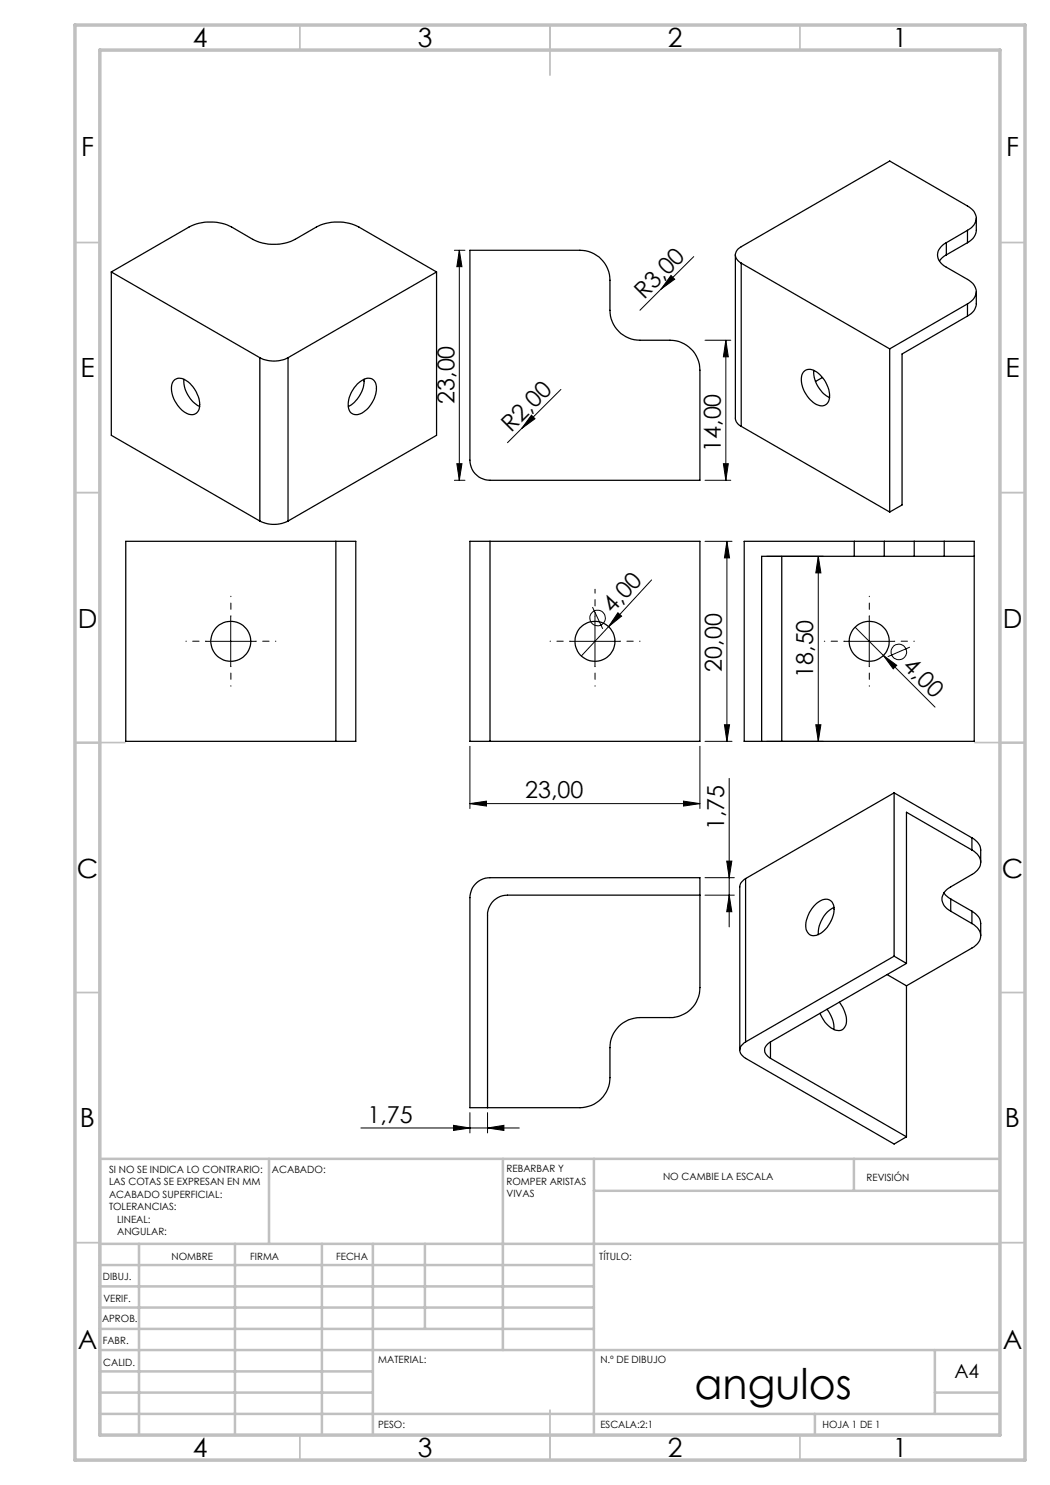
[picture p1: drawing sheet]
<svg xmlns="http://www.w3.org/2000/svg" width="210mm" height="297mm" viewBox="0 0 210 297" stroke-linecap="round" stroke-linejoin="round" font-family="sans-serif">
<g fill="none" stroke="#000" stroke-width=".2">
<path d="M90.9 50.1h2.1M91.9 50.1l.5 3.2h-1zM91.9 50.1v46M132.2 57.8l-4.2 4.3M134.2 55.1l.7 .7-2.7 2zM138.7 51.3l-6.5 6.5M112.2 77.9l-7.9 7.8M141 68h5.2M145.2 68l.5 3.4h-1zM145.2 68v28.1M90.9 96.1h2.1M91.4 92.7h1l-.5 3.4z"/>
<path d="M104.3 85.7l-2.8 2.8M106.3 83l.7 .7-2.7 2zM141 96.1h5.2M144.7 92.7h1l-.5 3.4zM130.3 116l-8.6 9.3M141 108.3h5.4M145.4 108.3l.5 3.3h-1zM145.4 108.3v40M153.4 111.3h11.2M163.7 111.3l.5 3.3h-1zM163.7 111.3v37M41.2 128.3h10"/>
<path d="M46.1 123.3v10M114 128.3h10M118.5 121.4l2 4.4M119 123.3v10M121.7 125.3l-5.4 5.9M123.6 122.6l.7 .6-2.6 2.1zM168.8 128.3h10.1M171 125.4l5.7 5.7M173.8 123.3v10M176.7 131.1l2.7 2-.8 .7zM176.7 131.1l10.3 10.3M182 129.4l-4.4 1.9"/>
<path d="M94 149.3v12.4M140 149.3v12.4M141 148.3h5.4M144.9 145h1l-.5 3.3zM145.8 155.7v29.7M153.4 148.3h11.2M163.2 145h1l-.5 3.3zM94 160.7l3.3-.5v1zM94 160.7h46M136.7 160.2l3.3 .5-3.3 .5zM141 179h5.9M141 175.5h5.9"/>
<path d="M145.3 172.2h1.1l-.6 3.3zM145.8 179l.6 3.3h-1.1zM72.2 225.6h31.7M90.7 225.1l3.3 .5-3.3 .5zM94 222.5v4.1M97.5 225.6l3.3-.5v1zM97.5 222.5v4.1"/>
<circle cx="119.5" cy="123.6" r="1.57"/>
<circle cx="179.8" cy="130.4" r="1.56"/>
</g>
<path d="M119 123.2v-5.4" fill="none" stroke="#000" stroke-width=".2" stroke-dasharray="15.2 1.3 1.3 1.3" stroke-dashoffset="14.4"/>
<path d="M41.2 128.2h-4M46.2 123.2v-4M46.2 133.2v4M51.2 128.2h4M114 128.2h-4M119 133.2v4M124 128.2h4M168.9 128.2h-4M173.9 123.2v-4M173.9 133.2v4M178.9 128.2h4" fill="none" stroke="#000" stroke-width=".2" stroke-dasharray="15.2 1.3 1.3 1.3" stroke-dashoffset="15.1"/>
<g fill="none" stroke="#c0c0c0" stroke-width=".35">
<path d="M60 5v5M110 5v10M160 5v5M15 48.5h5M200 48.5h5M15 98.5h5M200 98.5h5M15 148.5h10M195 148.5h10M15 198.5h5M200 198.5h5M15 248.5h5"/>
<path d="M200 248.5h5M60 287v5M110 282v10M160 287v5"/>
</g>
<g fill="none" stroke="#c0c0c0" stroke-width=".5">
<path d="M53.8 231.8v17M100.6 231.8v38.2M118.8 231.8v55.2M118.8 238.2h81.2M170.8 231.8v6.4M200 231.8h-180v55.2M20 248.8h180M20 257.3h98.8M20 253h98.8M27.8 248.8v38.2M47 248.8v38.2M64.4 248.8v38.2"/>
<path d="M74.6 248.8v38.2M85 248.8v17M20 265.8h98.8M20 261.5h98.8M20 278.5h54.6M20 274.3h54.6M20 270h180M187 278.5h13M187 270v12.8M20 282.8h180M163 282.8v4.2"/>
</g>
<path d="M15 5h190v287h-190zM20 10h180v277h-180z" fill="none" stroke="#c0c0c0" stroke-width=".7"/>
<g fill="#000">
<path d="M134.2 55.1l.7 .7-2.7 2zM106.3 83l.7 .7-2.7 2zM123.6 122.6l.7 .6-2.6 2.1zM176.7 131.1l2.7 2-.8 .7z"/>
<path d="M91.9 50.1l.5 3.2h-1zM91.4 92.7h1l-.5 3.4z"/>
<path d="M144.9 145h1l-.5 3.3zM145.4 108.3l.5 3.3h-1zM144.7 92.7h1l-.5 3.4zM145.2 68l.5 3.4h-1zM145.8 179l.6 3.3h-1.1zM145.3 172.2h1.1l-.6 3.3zM163.2 145h1l-.5 3.3zM163.7 111.3l.5 3.3h-1z"/>
<path d="M94 160.7l3.3-.5v1zM136.7 160.2l3.3 .5-3.3 .5z"/>
<path d="M97.5 225.6l3.3-.5v1zM90.7 225.1l3.3 .5-3.3 .5z"/>
</g>
<g fill="none" stroke="#000" stroke-width=".25">
<path d="M22.3 54.4l15.5-9a9.6 9.6 0 0 1 8.5 0l4.3 2.5a9.6 9.6 0 0 0 8.4 0l4.3-2.5a9.6 9.6 0 0 1 8.5 0l15.5 9M22.3 54.4l29.7 17.1M22.3 54.4v32.7l29.7 17.1M87.3 54.4l-29.7 17.1M87.3 54.4v32.7l-29.7 17.1M94 50.1h22a6 6 0 0 1 6 6v6a6 6 0 0 0 6 5.9h6a6 6 0 0 1 6 6v22.1h-42a4.1 4.1 0 0 1-4-4.1zM147.1 51v32.8l.3 .8 .8 .7M148.2 52.6v32.7M148.2 52.6l29.7 17.2M189.3 48.5a2.59 2.59 0 0 0-1.8 2.5 2.59 2.59 0 0 0 1.8 2.4l4.2 2.5a2.54 2.54 0 0 1 1.1 4.1l-1.1 .8M189.3 51l-.8 .5-.6 .7M189.3 48.5v2.5"/>
<path d="M193.5 46.1a2.51 2.51 0 0 0 1.7-2.2 2.51 2.51 0 0 0-1.3-2.5l-16-9.2-29.7 17.2a1.73 1.73 0 0 0-1.1 1.6 1.73 1.73 0 0 0 1.1 1.6M193.5 46.1v2.4M193.5 46.1l-4.2 2.4M193.5 48.5l-4.2 2.5M195.3 58.3v2.5a2.91 2.91 0 0 1-1.8 2.4M195.3 43.6v2.5a3 3 0 0 1-1.8 2.4M34.8 76.1a2.15 2.15 0 0 1 2.9 .3 6 6 0 0 1 2.1 5.5 1.7 1.7 0 0 1-2.8 .6 5.7 5.7 0 0 1-2.5-6zM36.8 75.8a6 6 0 0 0 3.1 5.5M52 71.5a6.2 6.2 0 0 0 5.6 0M52 71.5v32.7M57.6 71.5v32.7M71.4 76.8a2.6 2.6 0 0 1 3.2-.9 3 3 0 0 1 .4 3.4 4.9 4.9 0 0 1-3.8 3.6 1.73 1.73 0 0 1-1.6-2.2 6.4 6.4 0 0 1 1.8-3.9z"/>
<path d="M72.8 75.8a6.2 6.2 0 0 1-3.1 5.5M160.8 74.3a2.05 2.05 0 0 1 2.9 .3 5.9 5.9 0 0 1 2.1 5.5 1.7 1.7 0 0 1-2.8 .6 5.7 5.7 0 0 1-2.5-5.9zM162.8 74.1a5.9 5.9 0 0 0 3.1 5.4M164.5 75.5l-1.4 .8M177.9 69.8v32.6M193.5 63.2l-13.1 7.6v30.2l-2.5 1.4M193.5 60.8l-15.6 9M193.5 60.8v2.4M148.2 85.3l29.7 17.1M52 104.2a6.2 6.2 0 0 0 5.6 0M67.2 108.3h4v40h-4M67.2 108.3h-42v40h42"/>
<path d="M67.2 108.3v40M98 108.3h-4v40h4M98 108.3h42v40h-42M98 108.3v40M156.4 111.3v37M170.9 111.3h5.9M170.9 108.3h5.9M170.9 108.3h-22.1v40h3.5M170.9 108.3v3M170.9 111.3h-18.6v37M176.8 111.3h6M176.8 108.3h6"/>
<path d="M176.8 108.3v3M182.8 108.3h6M182.8 111.3h6M182.8 108.3v3M188.8 111.3h6M188.8 108.3h6v40h-38.4M188.8 108.3v3M152.3 148.3h4.1M178.8 158.6v32.6M178.8 158.6l15.6 9M178.8 158.6l-29.7 17.1M95 176.9l.7-.7 .9-.4 1.4-.3h42v22a6 6 0 0 1-6 6h-6a6 6 0 0 0-6 6v6a6 6 0 0 1-6 6h-22v-42l.4-1.8z"/>
<path d="M140 179h-38.5a4 4 0 0 0-4 4v38.5M149.1 175.7l-.8 .7-.3 .8v32.8M149.1 175.7v32.7M188.8 178.6l.3 .4 1 .8M190.1 179.8v2.4M190.1 179.8l4.3 2.4M194.4 170a2.61 2.61 0 0 1 1.5 3.5l-1.1 1.2-4.7 2.7a2.56 2.56 0 0 0-1.7 2.4 2.56 2.56 0 0 0 1.7 2.4M194.4 167.6a3 3 0 0 1 1.7 2.4v2.5M194.4 170l-13.1-7.5v30.2M194.4 167.6v2.4M162.9 181a2.49 2.49 0 0 1 3.3-.8 3.4 3.4 0 0 1 0 4.1 4.6 4.6 0 0 1-3.5 2.8 1.94 1.94 0 0 1-1.5-2.6 7 7 0 0 1 1.7-3.5zM166.8 181.5a6.1 6.1 0 0 0-3.1 5.4"/>
<path d="M177.4 194.9l3.9 2.3M178.8 191.2l2.5 1.5M178.8 191.2l-29.7 17.2M181.3 197.2v30.2M181.3 192.7l-27.2 15.7M190.1 182.2l4.3 2.5M194.4 184.7a2.61 2.61 0 0 1 1.5 3.5l-1.1 1.2-13.5 7.8M194.4 182.2a3 3 0 0 1 1.7 2.5v2.4M194.4 182.2v2.5M149.1 208.4a1.66 1.66 0 0 0-.5 2.8l.5 .5 29.7 17.1 2.5-1.4M154.1 208.4a1.73 1.73 0 0 0-1.2 1.6 1.73 1.73 0 0 0 1.2 1.7M154.1 211.7l27.2 15.7"/>
<path d="M154.1 208.4v3.3M165.4 201.9a6.2 6.2 0 0 1 1.4 4M167.9 200.4a5.7 5.7 0 0 1 1.3 4.6 1.75 1.75 0 0 1-3 .6 6.1 6.1 0 0 1-2.2-2.9"/>
<circle cx="46.2" cy="128.3" r="4"/>
<circle cx="119" cy="128.3" r="4"/>
<circle cx="173.8" cy="128.3" r="4"/>
</g>
<text font-size="8.5" x="138.9" y="279.7">angulos</text>
<g font-size="5.3">
<text x="38.5" y="9.5">4</text>
<text x="83.5" y="9.5">3</text>
<text x="133.6" y="9.5">2</text>
<text x="178.6" y="9.5">1</text>
<text x="16.2" y="31.3">F</text>
<text x="201.2" y="31.3">F</text>
<text x="16.1" y="75.5">E</text>
<text x="201.1" y="75.5">E</text>
<text x="15.5" y="125.5">D</text>
<text x="200.5" y="125.5">D</text>
<text x="15.4" y="175.5">C</text>
<text x="200.4" y="175.5">C</text>
<text x="16" y="225.5">B</text>
<text x="201" y="225.5">B</text>
<text x="15.5" y="269.8">A</text>
<text x="200.5" y="269.8">A</text>
<text x="38.5" y="291.5">4</text>
<text x="83.5" y="291.5">3</text>
<text x="133.6" y="291.5">2</text>
<text x="178.6" y="291.5">1</text>
</g>
<g font-size="4.7">
<text x="128.8" y="60" transform="rotate(-45 128.8 60)">R3,00</text>
<text x="90.9" y="80.8" transform="rotate(-90 90.9 80.8)">23,00</text>
<text x="102.3" y="86.6" transform="rotate(-45 102.3 86.6)">R2,00</text>
<text x="144.2" y="90.4" transform="rotate(-90 144.2 90.4)">14,00</text>
<text x="122.5" y="122.9" transform="rotate(-47 122.5 122.9)">4,00</text>
<text x="144.4" y="134.3" transform="rotate(-90 144.4 134.3)">20,00</text>
<text x="162.7" y="135.6" transform="rotate(-90 162.7 135.6)">18,50</text>
<text x="180.4" y="133.4" transform="rotate(45 180.4 133.4)">4,00</text>
<text x="105" y="159.7">23,00</text>
<text x="144.9" y="166" transform="rotate(-90 144.9 166)">1,75</text>
<text x="73.5" y="224.6">1,75</text>
</g>
<text font-size="3.9" x="190.9" y="275.5">A4</text>
<g font-size="2">
<text x="21.8" y="234.6">SI NO SE INDICA LO CONTRARIO:</text>
<text x="21.8" y="237.1">LAS COTAS SE EXPRESAN EN MM</text>
<text x="21.8" y="239.6">ACABADO SUPERFICIAL:</text>
<text x="54.4" y="234.6">ACABADO:</text>
<text x="101.3" y="234.5">REBARBAR Y</text>
<text x="101.3" y="237">ROMPER ARISTAS</text>
<text x="101.3" y="239.5">VIVAS</text>
<text x="132.6" y="236">NO CAMBIE LA ESCALA</text>
<text x="173.3" y="236.2">REVISIÓN</text>
<text x="21.8" y="242.1">TOLERANCIAS:</text>
<text x="23.4" y="244.6">LINEAL:</text>
<text x="23.4" y="247.1">ANGULAR:</text>
<text x="34.3" y="252">NOMBRE</text>
<text x="50" y="251.9">FIRMA</text>
<text x="67.2" y="251.9">FECHA</text>
<text x="119.9" y="251.9">TÍTULO:</text>
<text x="20.6" y="256.1">DIBUJ.</text>
<text x="20.7" y="260.3">VERIF.</text>
<text x="20.4" y="264.4">APROB.</text>
<text x="20.5" y="268.8">FABR.</text>
<text x="20.7" y="273.1">CALID.</text>
<text x="75.6" y="272.5">MATERIAL:</text>
<text x="120.1" y="272.5">N.º DE DIBUJO</text>
<text x="75.6" y="285.5">PESO:</text>
<text x="120.1" y="285.6">ESCALA:2:1</text>
<text x="164.5" y="285.6">HOJA 1 DE 1</text>
</g>
</svg>
